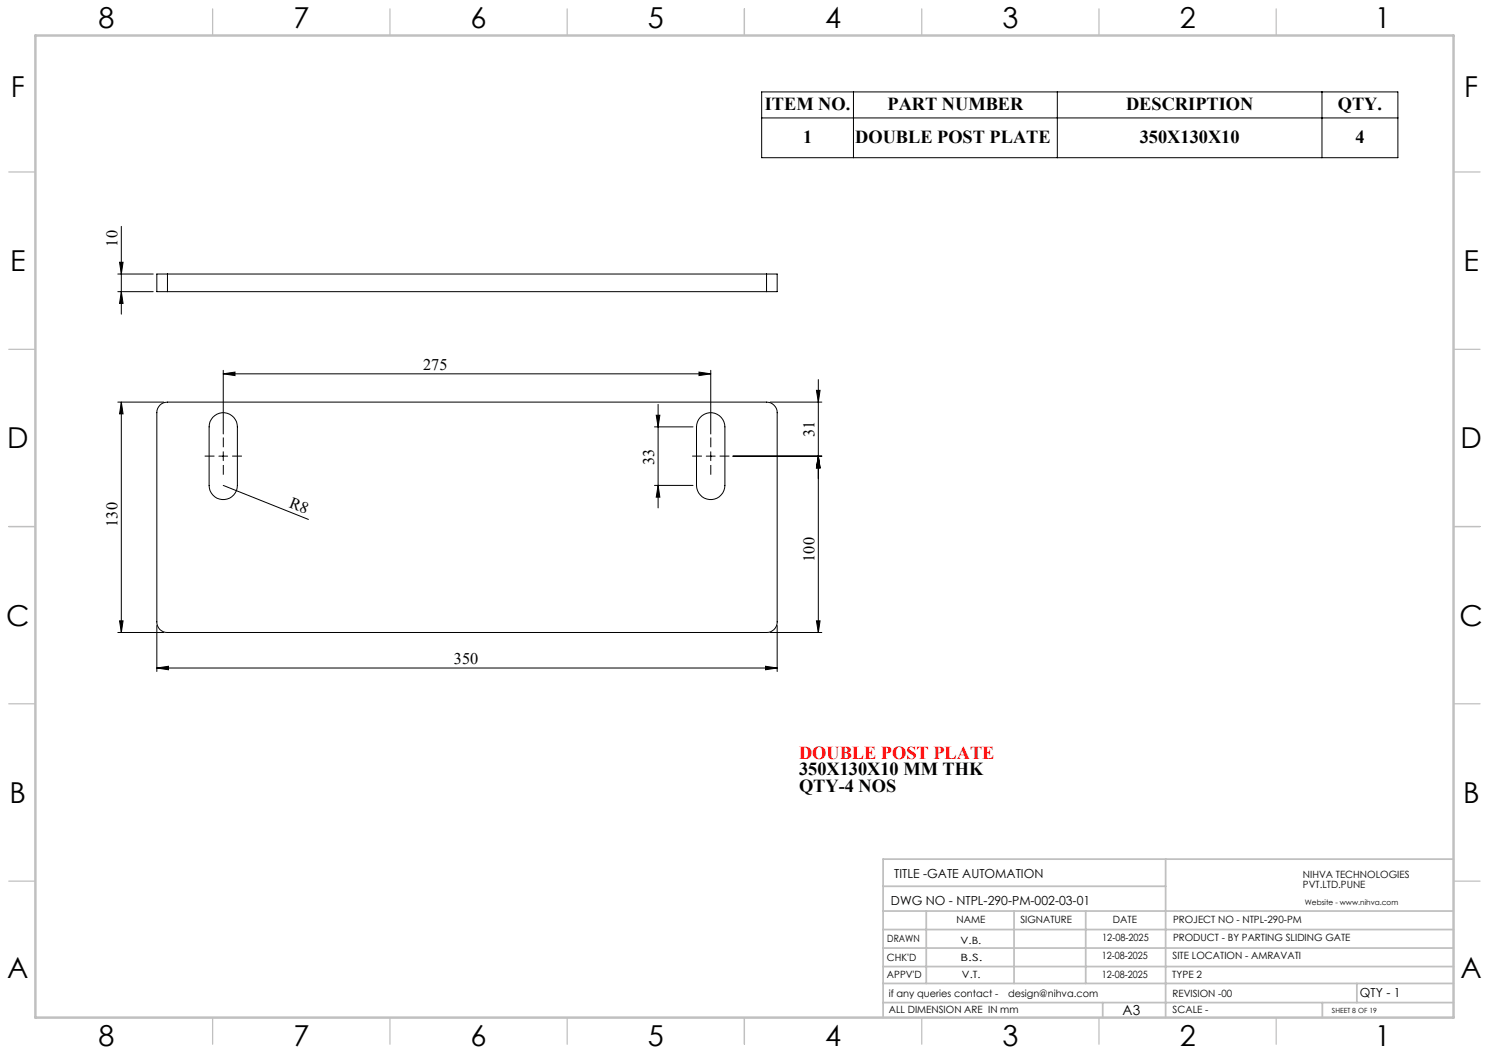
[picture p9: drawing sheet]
<svg xmlns="http://www.w3.org/2000/svg" width="420mm" height="297mm" viewBox="0 0 420 297" stroke-linecap="round" stroke-linejoin="round" font-family="sans-serif">
<g fill="none" stroke="#000" stroke-width=".28">
<path d="M214.8 25.9h179.5v18.6h-179.5zM214.8 33.3h179.5M240.7 25.9v18.6M298.2 25.9v18.6M372.9 25.9v18.6M33.2 77.3h10M33.7 74h1l-.5 3.3zM34.2 63.8v24.8M47.2 77.3h-3v5h3M47.2 77.3v5M47.2 77.3h169M216.2 77.3h3v5h-3"/>
<path d="M216.2 77.3v5M33.2 82.3h10M34.2 82.3l.5 3.3h-1zM47.2 82.3h169M33.2 113.4h13M34.2 113.4l.5 3.3h-1zM34.2 113.4v65M45.1 114.3a2.88 2.88 0 0 1 2.1-.9h169a3 3 0 0 1 3 3v59a2.95 2.95 0 0 1-3 3h-169a2.9 2.9 0 0 1-3-3v-59a2.87 2.87 0 0 1 .9-2.1zM60 117.7a4 4 0 0 1 4.4-1 4 4 0 0 1 2.6 3.7v16.5a4 4 0 0 1-4 4 4 4 0 0 1-4-4v-16.5a3.8 3.8 0 0 1 1-2.7zM63 105.4l3.3-.5v1zM63 104.5v17.9M63 105.4h137.5"/>
<path d="M185.1 117.1h1l-.5 3.3zM185.6 114v29.3M197.2 104.9l3.3 .5-3.3 .5zM197.5 117.7a4 4 0 0 1 4.4-1 4 4 0 0 1 2.6 3.7v16.5a4 4 0 0 1-4 4 4 4 0 0 1-4-4v-16.5a4 4 0 0 1 1-2.7zM200.5 104.5v17.9M217.2 113.4h14.6M230.3 110.1h1l-.5 3.3zM230.8 107.1v71.3M61.7 128.7h2.5M63 127.4v2.5M63 136.9l24 9.6M184.6 120.4h10.9"/>
<path d="M184.6 136.9h10.9M185.6 136.9l.5 3.3h-1zM199.2 128.7h2.5M200.5 127.4v2.5M206.7 128.7h25.1M230.8 128.7l.5 3.3h-1zM33.2 178.4h13M33.7 175.1h1l-.5 3.3zM44.2 176.4v13M217.2 178.4h14.6M219.2 176.4v13M230.3 175.1h1l-.5 3.3z"/>
<path d="M44.2 188.4l3.3-.5v1zM44.2 188.4h175M215.9 187.9l3.3 .5-3.3 .5z"/>
</g>
<path d="M60.5 128.6h-2.8M63 131.1v2.8M63 126.1v-2.7M65.5 128.6h2.7M198 128.6h-2.8M200.5 131.1v2.8M200.5 126.1v-2.7M203 128.6h2.7" fill="none" stroke="#000" stroke-width=".28" stroke-dasharray="15.2 1.3 1.3 1.3" stroke-linecap="butt"/>
<g fill="none" stroke="#c0c0c0" stroke-width=".35">
<path d="M60 2.5v7.5M110 2.5v7.5M160 2.5v7.5M210 2.5v7.5M260 2.5v7.5M310 2.5v7.5M360 2.5v7.5M2.5 48.5h7.5M410 48.5h7.5M2.5 98.5h7.5M410 98.5h7.5M2.5 148.5h7.5"/>
<path d="M410 148.5h7.5M2.5 198.5h7.5M410 198.5h7.5M2.5 248.5h7.5M410 248.5h7.5M60 287v7.5M110 287v7.5M160 287v7.5M210 287v7.5M260 287v7.5M310 287v7.5M360 287v7.5"/>
</g>
<g fill="none" stroke="#c0c0c0" stroke-width=".5">
<path d="M249.1 257h160.9M249.1 250h79.7M261.3 257v20.4M286 257v20.4M306.2 257v20.4M328.8 242.3v44.7M410 242.3h-160.9v44.7M249.1 272.6h160.9M249.1 267.4h160.9M249.1 262.2h160.9M249.1 277.4h160.9M382.7 277.4v5.4"/>
<path d="M249.1 282.8h160.9M311 282.8v4.2M373 282.8v4.2"/>
</g>
<path d="M10 10h400v277h-400z" fill="none" stroke="#c0c0c0" stroke-width=".7"/>
<g fill="#000">
<path d="M33.7 74h1l-.5 3.3zM34.2 82.3l.5 3.3h-1zM34.2 113.4l.5 3.3h-1zM33.7 175.1h1l-.5 3.3zM230.3 110.1h1l-.5 3.3zM230.8 128.7l.5 3.3h-1zM230.8 128.7l.5 3.3h-1zM230.3 175.1h1l-.5 3.3zM185.1 117.1h1l-.5 3.3zM185.6 136.9l.5 3.3h-1z"/>
<path d="M63 105.4l3.3-.5v1zM197.2 104.9l3.3 .5-3.3 .5z"/>
<path d="M44.2 188.4l3.3-.5v1zM215.9 187.9l3.3 .5-3.3 .5z"/>
</g>
<g font-size="8.1">
<text x="27.8" y="8">8</text>
<text x="82.8" y="8">7</text>
<text x="132.8" y="8">6</text>
<text x="182.8" y="8">5</text>
<text x="232.8" y="8">4</text>
<text x="282.8" y="8">3</text>
<text x="332.8" y="8">2</text>
<text x="387.8" y="8">1</text>
<text x="3" y="27.2">F</text>
<text x="413" y="27.2">F</text>
<text x="2.8" y="76.5">E</text>
<text x="412.8" y="76.5">E</text>
<text x="2" y="126.5">D</text>
<text x="412" y="126.5">D</text>
<text x="1.7" y="176.5">C</text>
<text x="411.7" y="176.5">C</text>
<text x="2.7" y="226.5">B</text>
<text x="412.7" y="226.5">B</text>
<text x="2" y="275.7">A</text>
<text x="412" y="275.7">A</text>
<text x="27.8" y="295">8</text>
<text x="82.8" y="295">7</text>
<text x="132.8" y="295">6</text>
<text x="182.8" y="295">5</text>
<text x="232.8" y="295">4</text>
<text x="282.8" y="295">3</text>
<text x="332.8" y="295">2</text>
<text x="387.8" y="295">1</text>
</g>
<g font-size="5.2">
<text x="215.7" y="31.1">ITEM NO.</text>
<text x="250.3" y="31.1">PART NUMBER</text>
<text x="317.6" y="31.1">DESCRIPTION</text>
<text x="377.4" y="31.1">QTY.</text>
<text x="226.5" y="40.4">1</text>
<text x="241.2" y="40.4">DOUBLE POST PLATE</text>
<text x="321.5" y="40.4">350X130X10</text>
<text x="382.3" y="40.4">4</text>
<text x="225.4" y="218.6">350X130X10 MM THK</text>
<text x="225.4" y="223.3">QTY-4 NOS</text>
</g>
<text font-size="5.2" fill="#f00" x="225.4" y="214">DOUBLE POST PLATE</text>
<g font-size="4.6">
<text x="33.1" y="69.6" transform="rotate(-90 33.1 69.6)">10</text>
<text x="119.4" y="104.3">275</text>
<text x="229.7" y="123.4" transform="rotate(-90 229.7 123.4)">31</text>
<text x="184.6" y="131.2" transform="rotate(-90 184.6 131.2)">33</text>
<text x="81.4" y="143.1" transform="rotate(22 81.4 143.1)">R8</text>
<text x="33.1" y="148.6" transform="rotate(-90 33.1 148.6)">130</text>
<text x="229.7" y="158.4" transform="rotate(-90 229.7 158.4)">100</text>
<text x="128" y="187.3">350</text>
</g>
<text font-size="3.9" x="316.7" y="286.4">A3</text>
<g font-size="3.5">
<text x="252.2" y="247.7">TITLE -GATE AUTOMATION</text>
<text x="251.3" y="255.1">DWG NO - NTPL-290-PM-002-03-01</text>
<text x="383.6" y="281.1">QTY - 1</text>
</g>
<g font-size="2.8">
<text x="367.5" y="247.7">NIHVA TECHNOLOGIES</text>
<text x="367.5" y="250.5">PVT.LTD.PUNE</text>
<text x="269.8" y="260.4">NAME</text>
<text x="287.8" y="260.4">SIGNATURE</text>
<text x="313.9" y="260.5">DATE</text>
<text x="330.9" y="260.5">PROJECT NO - NTPL-290-PM</text>
<text x="250.3" y="265.7">DRAWN</text>
<text x="270.9" y="266.1">V.B.</text>
<text x="310.9" y="265.5">12-08-2025</text>
<text x="330.9" y="265.5">PRODUCT - BY PARTING SLIDING GATE</text>
<text x="250.2" y="271.1">CHK'D</text>
<text x="250.2" y="275.8">APPV'D</text>
<text x="270.9" y="271.1">B.S.</text>
<text x="271.3" y="275.8">V.T.</text>
<text x="310.8" y="270.6">12-08-2025</text>
<text x="310.8" y="275.8">12-08-2025</text>
<text x="330.7" y="275.8">TYPE 2</text>
<text x="330.7" y="270.6">SITE LOCATION - AMRAVATI</text>
<text x="250.7" y="281.1">if any queries contact -</text>
<text x="284.3" y="281.1">design@nihva.com</text>
<text x="330.7" y="281.1">REVISION -00</text>
<text x="250.7" y="285.6">ALL DIMENSION ARE IN mm</text>
<text x="330.7" y="285.6">SCALE -</text>
</g>
<text font-size="2.1" x="368.1" y="255.1">Website - www.nihva.com</text>
<text font-size="2" x="375.7" y="285.6">SHEET 8 OF 19</text>
</svg>
